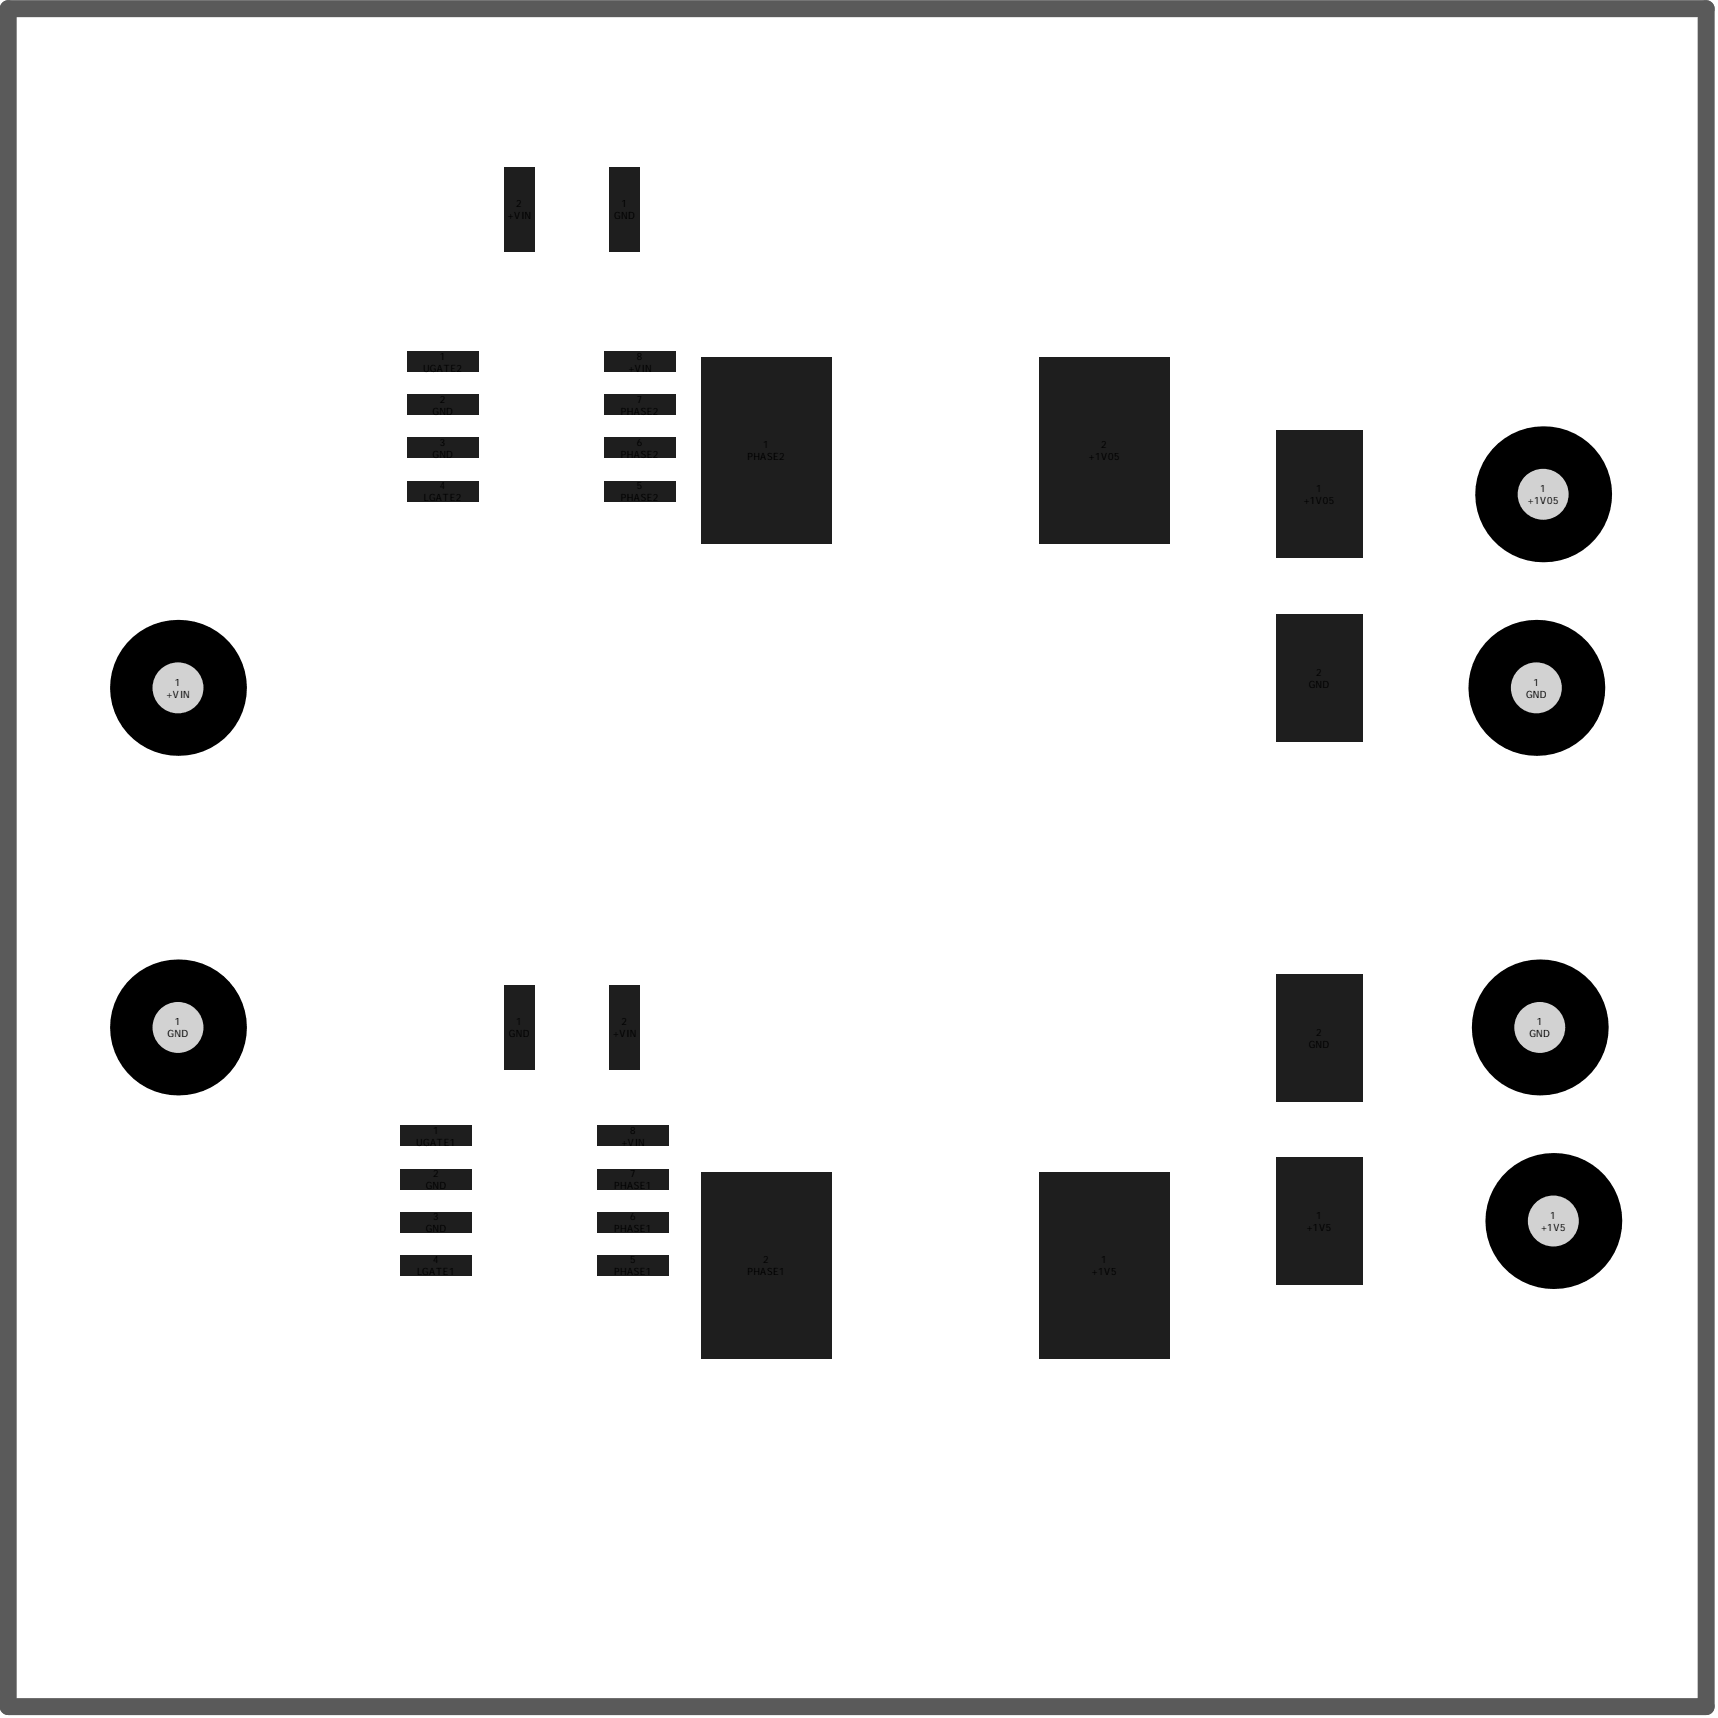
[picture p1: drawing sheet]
<svg xmlns="http://www.w3.org/2000/svg" width="168mm" height="168mm" viewBox="0 0 168 168" stroke-linecap="round" stroke-linejoin="round" font-family="sans-serif">
<path d="M.8 .8h166.3v166.4h-166.3z" fill="none" stroke="#5a5a5a" stroke-width="1.7"/>
<circle cx="150.5" cy="67.4" r="6.7" fill="#000"/>
<circle cx="150.5" cy="67.4" r="2.5" fill="#d2d2d2"/>
<circle cx="150.8" cy="100.6" r="6.7" fill="#000"/>
<circle cx="150.8" cy="100.6" r="2.5" fill="#d2d2d2"/>
<circle cx="151.1" cy="48.4" r="6.7" fill="#000"/>
<circle cx="151.1" cy="48.4" r="2.5" fill="#d2d2d2"/>
<circle cx="17.4" cy="67.4" r="6.7" fill="#000"/>
<circle cx="17.4" cy="67.4" r="2.5" fill="#d2d2d2"/>
<circle cx="152.1" cy="119.6" r="6.7" fill="#000"/>
<circle cx="152.1" cy="119.6" r="2.5" fill="#d2d2d2"/>
<circle cx="17.4" cy="100.6" r="6.7" fill="#000"/>
<circle cx="17.4" cy="100.6" r="2.5" fill="#d2d2d2"/>
<g fill="#1e1e1e">
<path d="M125 60.1h8.4v12.5h-8.4z" fill-rule="evenodd"/>
<path d="M125 95.4h8.4v12.5h-8.4z" fill-rule="evenodd"/>
<path d="M59.7 16.3h3v8.3h-3z" fill-rule="evenodd"/>
<path d="M59.2 47.1h7v2h-7z" fill-rule="evenodd"/>
<path d="M59.2 42.9h7v2h-7z" fill-rule="evenodd"/>
<path d="M49.4 96.5h3v8.3h-3z" fill-rule="evenodd"/>
<path d="M39.2 110.3h7v2h-7z" fill-rule="evenodd"/>
<path d="M39.2 114.5h7v2h-7z" fill-rule="evenodd"/>
<path d="M125 42.2h8.4v12.5h-8.4z" fill-rule="evenodd"/>
<path d="M101.8 34.9h12.8v18.3h-12.8z" fill-rule="evenodd"/>
<path d="M49.4 16.3h3v8.3h-3z" fill-rule="evenodd"/>
<path d="M59.7 96.5h3v8.3h-3z" fill-rule="evenodd"/>
<path d="M39.2 118.7h7v2h-7z" fill-rule="evenodd"/>
<path d="M39.2 122.9h7v2h-7z" fill-rule="evenodd"/>
<path d="M58.5 110.3h7v2h-7z" fill-rule="evenodd"/>
<path d="M58.5 114.5h7v2h-7z" fill-rule="evenodd"/>
<path d="M58.5 118.7h7v2h-7z" fill-rule="evenodd"/>
<path d="M58.5 122.9h7v2h-7z" fill-rule="evenodd"/>
<path d="M59.2 38.7h7v1.9h-7z" fill-rule="evenodd"/>
<path d="M59.2 34.4h7v2h-7z" fill-rule="evenodd"/>
<path d="M39.9 47.1h7v2h-7z" fill-rule="evenodd"/>
<path d="M39.9 42.9h7v2h-7z" fill-rule="evenodd"/>
<path d="M39.9 38.7h7v1.9h-7z" fill-rule="evenodd"/>
<path d="M39.9 34.4h7v2h-7z" fill-rule="evenodd"/>
<path d="M101.8 114.8h12.8v18.3h-12.8z" fill-rule="evenodd"/>
<path d="M68.7 114.8h12.8v18.3h-12.8z" fill-rule="evenodd"/>
<path d="M68.7 34.9h12.8v18.3h-12.8z" fill-rule="evenodd"/>
<path d="M125 113.4h8.4v12.4h-8.4z" fill-rule="evenodd"/>
</g>
<g font-size="1">
<text x="41.4" y="36.4">UGATE2</text>
<text x="42.4" y="40.6">GND</text>
<text x="60.8" y="40.6">PHASE2</text>
<text x="61.5" y="36.4">+VIN</text>
<text x="42.4" y="44.9">GND</text>
<text x="60.8" y="44.9">PHASE2</text>
<text x="41.5" y="49.1">LGATE2</text>
<text x="60.8" y="49.1">PHASE2</text>
<text x="149.6" y="49.4">+1V05</text>
<text x="150.9" y="48.2">1</text>
<text x="16.3" y="68.4">+VIN</text>
<text x="17.1" y="67.2">1</text>
<text x="149.5" y="68.4">GND</text>
<text x="150.2" y="67.2">1</text>
<text x="16.4" y="101.6">GND</text>
<text x="17.1" y="100.4">1</text>
<text x="149.8" y="101.6">GND</text>
<text x="150.5" y="100.4">1</text>
<text x="40.8" y="112.2">UGATE1</text>
<text x="60.8" y="112.2">+VIN</text>
<text x="41.7" y="116.5">GND</text>
<text x="42.4" y="115.3">2</text>
<text x="60.1" y="116.5">PHASE1</text>
<text x="151.9" y="119.4">1</text>
<text x="40.9" y="124.9">LGATE1</text>
<text x="41.7" y="120.7">GND</text>
<text x="60.1" y="120.7">PHASE1</text>
<text x="60.1" y="124.9">PHASE1</text>
<text x="150.9" y="120.6">+1V5</text>
</g>
</svg>
